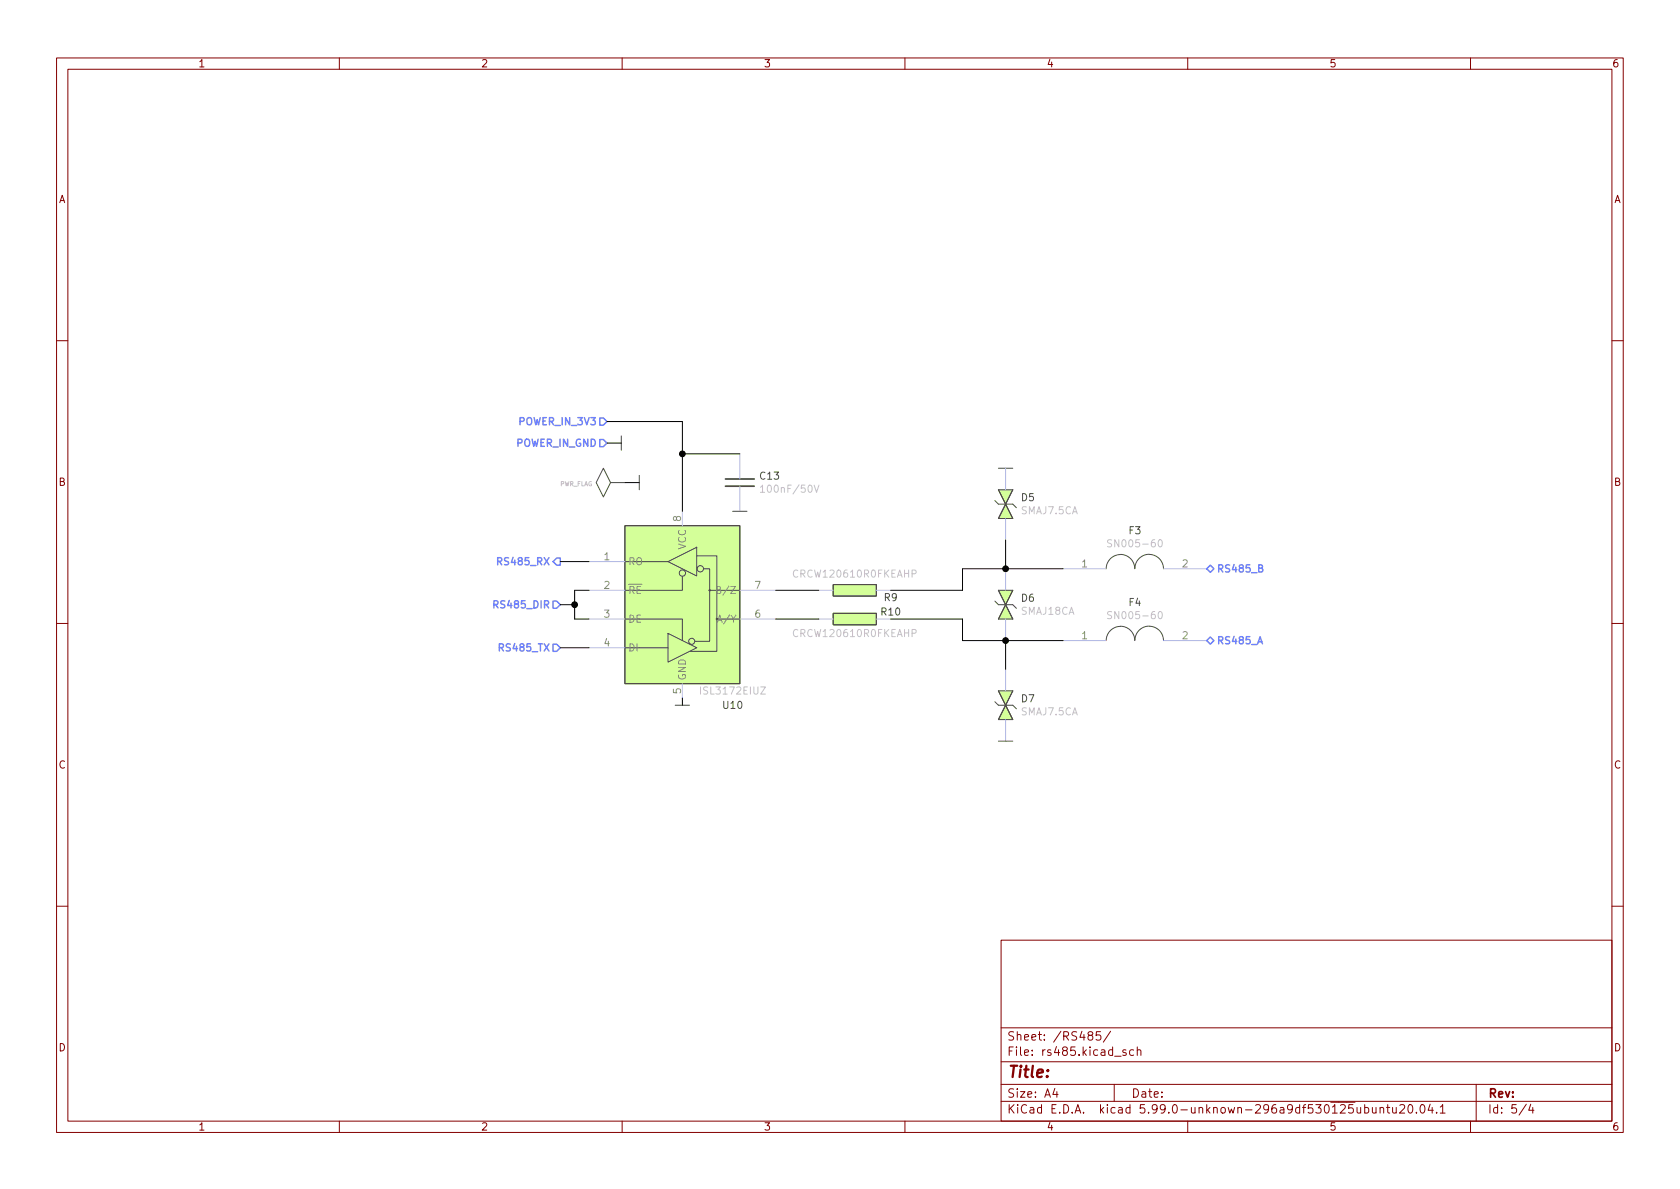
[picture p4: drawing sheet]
(kicad_sch (version 20210406) (generator eeschema)

 (paper "A4")

 (lib_symbols
  (symbol "Capacitors_Smd0603:100n" (pin_numbers hide) (pin_names (offset 0.254)) (in_bom yes) (on_board yes)
   (property "Reference" "C" (id 0) (at 1.27 2.54 0) (effects (font (size 1.27 1.27)) (justify left)))
   (property "Value" "100n" (id 1) (at 1.27 -2.54 0) (effects (font (size 1.27 1.27)) (justify left)))
   (property "Footprint" "" (id 2) (at 0 0 0) (effects (font (size 1.524 1.524)) hide))
   (property "Datasheet" "Capacitors/Smd_0603/Components_Documentation/KEM_C1005_Y5V_SMD.pdf" (id 3) (at 0 0 0) (effects (font (size 1.524 1.524)) hide))
   (property "Manufacturer" "SAMSUNG" (id 4) (at 0 0 0) (effects (font (size 1.27 1.27)) hide))
   (property "Manufacturer Part Number" "CL10B104JB8NNNC" (id 5) (at 0 0 0) (effects (font (size 1.27 1.27)) hide))
   (property "Supplier" "TME" (id 6) (at 0 0 0) (effects (font (size 1.27 1.27)) hide))
   (property "Supplier Part Number" "CL10B104JB8NNNC" (id 7) (at 0 0 0) (effects (font (size 1.27 1.27)) hide))
   (property "URL" "https://www.tme.eu/pl/details/cl10b104jb8nnnc/kondensatory-mlcc-smd-0603/samsung/" (id 8) (at 0 0 0) (effects (font (size 1.27 1.27)) hide))
   (property "Price@1pc" "0,04540" (id 9) (at 0 0 0) (effects (font (size 1.27 1.27)) hide))
   (property "Price@1000pcs" "0,02231" (id 10) (at 0 0 0) (effects (font (size 1.27 1.27)) hide))
   (property "Package" "0603" (id 11) (at 0 0 0) (effects (font (size 1.27 1.27)) hide))
   (symbol "100n_0_1"
    (polyline (pts (xy 2.54 -0.635) (xy -2.54 -0.635) (xy -2.54 -0.635)) (stroke (width 0.3048)) (fill (type none)))
    (polyline (pts (xy 2.54 0.635) (xy -2.54 0.635) (xy -2.54 0.635)) (stroke (width 0.3048)) (fill (type none))))
   (symbol "100n_1_1"
    (pin passive line (at 0 5.08 270) (length 4.4704) (name "~" (effects (font (size 1.27 1.27)))) (number "1" (effects (font (size 1.27 1.27)))))
    (pin passive line (at 0 -5.08 90) (length 4.4704) (name "~" (effects (font (size 1.27 1.27)))) (number "2" (effects (font (size 1.27 1.27)))))))
  (symbol "Communication_Interfaces:ISL3172EIUZ" (in_bom yes) (on_board yes)
   (property "Reference" "U" (id 0) (at 8.89 -17.78 0) (effects (font (size 1.27 1.27))))
   (property "Value" "ISL3172EIUZ" (id 1) (at 7.62 -15.24 0) (effects (font (size 1.27 1.27))))
   (property "Footprint" "" (id 2) (at 3.81 -11.43 0) (effects (font (size 1.27 1.27)) hide))
   (property "Datasheet" "Communication_Interfaces/Components_Documentation/ISL3172EIUZ.pdf" (id 3) (at 3.81 -11.43 0) (effects (font (size 1.27 1.27)) hide))
   (property "Manufacturer" "Renesas / Intersil" (id 4) (at 0 0 0) (effects (font (size 1.27 1.27)) hide))
   (property "Manufacturer Part Number" "ISL3172EIUZ" (id 5) (at 0 0 0) (effects (font (size 1.27 1.27)) hide))
   (property "Supplier" "Mouser" (id 6) (at 0 0 0) (effects (font (size 1.27 1.27)) hide))
   (property "Supplier Part Number" "968-ISL3172EIUZ" (id 7) (at 0 0 0) (effects (font (size 1.27 1.27)) hide))
   (property "URL" "https://pl.mouser.com/ProductDetail/Renesas-Intersil/ISL3172EIUZ?qs=9fLuogzTs8KWIu%2FFsIeyqQ%3D%3D" (id 8) (at 0 0 0) (effects (font (size 1.27 1.27)) hide))
   (property "Price@1pc" "6,57" (id 9) (at 0 0 0) (effects (font (size 1.27 1.27)) hide))
   (property "Price@1000pcs" "3,23" (id 10) (at 0 0 0) (effects (font (size 1.27 1.27)) hide))
   (property "Developer" "WP" (id 11) (at 0 0 0) (effects (font (size 1.27 1.27)) hide))
   (property "Package" "MSOP-8" (id 12) (at 0 0 0) (effects (font (size 1.27 1.27)) hide))
   (symbol "ISL3172EIUZ_0_0"
    (polyline (pts (xy -10.16 7.62) (xy -8.89 7.62)) (stroke (width 0)) (fill (type none)))
    (polyline (pts (xy -8.89 -7.62) (xy -10.16 -7.62)) (stroke (width 0)) (fill (type none)))
    (polyline (pts (xy -8.89 -2.54) (xy -10.16 -2.54)) (stroke (width 0)) (fill (type none)))
    (polyline (pts (xy -8.89 2.54) (xy -10.16 2.54)) (stroke (width 0)) (fill (type none)))
    (polyline (pts (xy 10.16 -2.54) (xy 8.89 -2.54)) (stroke (width 0)) (fill (type none)))
    (polyline (pts (xy 10.16 2.54) (xy 8.89 2.54)) (stroke (width 0)) (fill (type none))))
   (symbol "ISL3172EIUZ_0_1"
    (polyline (pts (xy -7.62 -7.62) (xy -2.54 -7.62)) (stroke (width 0)) (fill (type none)))
    (polyline (pts (xy 0 -5.08) (xy 0 -6.35)) (stroke (width 0)) (fill (type none)))
    (polyline (pts (xy -8.89 2.54) (xy 0 2.54) (xy 0 4.953)) (stroke (width 0)) (fill (type none)))
    (polyline (pts (xy 6.096 -2.54) (xy 6.096 -8.255) (xy 1.397 -8.255)) (stroke (width 0)) (fill (type none)))
    (polyline (pts (xy 6.096 -2.54) (xy 6.096 8.636) (xy 2.54 8.636)) (stroke (width 0)) (fill (type none)))
    (polyline (pts (xy 3.81 6.35) (xy 4.826 6.35) (xy 4.826 2.54) (xy 4.826 -6.477) (xy 2.413 -6.477)) (stroke (width 0)) (fill (type none))))
   (symbol "ISL3172EIUZ_1_1"
    (circle (center 0 5.588) (radius 0.5588) (stroke (width 0)) (fill (type none)))
    (circle (center 1.651 -6.477) (radius 0.5334) (stroke (width 0)) (fill (type none)))
    (circle (center 3.175 6.35) (radius 0.5588) (stroke (width 0)) (fill (type none)))
    (circle (center 4.826 2.54) (radius 0.127) (stroke (width 0)) (fill (type none)))
    (circle (center 6.096 -2.54) (radius 0.127) (stroke (width 0)) (fill (type none)))
    (rectangle (start -10.16 13.97) (end 10.16 -13.97) (stroke (width 0)) (fill (type background)))
    (polyline (pts (xy -7.62 -7.62) (xy -8.89 -7.62)) (stroke (width 0)) (fill (type none)))
    (polyline (pts (xy -7.62 -2.54) (xy -8.89 -2.54)) (stroke (width 0)) (fill (type none)))
    (polyline (pts (xy -2.54 7.62) (xy -8.89 7.62)) (stroke (width 0)) (fill (type none)))
    (polyline (pts (xy 2.413 -6.477) (xy 2.286 -6.477)) (stroke (width 0)) (fill (type none)))
    (polyline (pts (xy 8.89 -2.54) (xy 6.096 -2.54)) (stroke (width 0)) (fill (type none)))
    (polyline (pts (xy 8.89 2.54) (xy 4.699 2.54)) (stroke (width 0)) (fill (type none)))
    (polyline (pts (xy -7.62 -2.54) (xy 0 -2.54) (xy 0 -5.08)) (stroke (width 0)) (fill (type none)))
    (polyline (pts (xy -2.54 -5.08) (xy -2.54 -10.16) (xy 2.54 -7.62) (xy -2.54 -5.08)) (stroke (width 0)) (fill (type none)))
    (polyline (pts (xy 2.54 10.16) (xy 2.54 5.08) (xy -2.54 7.62) (xy 2.54 10.16)) (stroke (width 0)) (fill (type none)))
    (pin output line (at -16.51 7.62 0) (length 6.35) (name "RO" (effects (font (size 1.27 1.27)))) (number "1" (effects (font (size 1.27 1.27)))))
    (pin input line (at -16.51 2.54 0) (length 6.35) (name "~RE" (effects (font (size 1.27 1.27)))) (number "2" (effects (font (size 1.27 1.27)))))
    (pin input line (at -16.51 -2.54 0) (length 6.35) (name "DE" (effects (font (size 1.27 1.27)))) (number "3" (effects (font (size 1.27 1.27)))))
    (pin input line (at -16.51 -7.62 0) (length 6.35) (name "DI" (effects (font (size 1.27 1.27)))) (number "4" (effects (font (size 1.27 1.27)))))
    (pin power_in line (at 0 -16.51 90) (length 2.54) (name "GND" (effects (font (size 1.27 1.27)))) (number "5" (effects (font (size 1.27 1.27)))))
    (pin bidirectional line (at 16.51 -2.54 180) (length 6.35) (name "A/Y" (effects (font (size 1.27 1.27)))) (number "6" (effects (font (size 1.27 1.27)))))
    (pin bidirectional line (at 16.51 2.54 180) (length 6.35) (name "B/Z" (effects (font (size 1.27 1.27)))) (number "7" (effects (font (size 1.27 1.27)))))
    (pin power_in line (at 0 16.51 270) (length 2.54) (name "VCC" (effects (font (size 1.27 1.27)))) (number "8" (effects (font (size 1.27 1.27)))))))
  (symbol "Diodes:SMAJ18CA" (pin_numbers hide) (pin_names (offset 1.016) hide) (in_bom yes) (on_board yes)
   (property "Reference" "D" (id 0) (at 0 6.35 0) (effects (font (size 1.27 1.27))))
   (property "Value" "SMAJ18CA" (id 1) (at 0 3.81 0) (effects (font (size 1.27 1.27))))
   (property "Footprint" "" (id 2) (at -1.27 0 0) (effects (font (size 1.524 1.524)) hide))
   (property "Datasheet" "Diodes/Components_Documentation/Littelfuse_TVS-Diode_SMAJ.pdf" (id 3) (at -1.27 0 0) (effects (font (size 1.524 1.524)) hide))
   (property "Manufacturer" "Littelfuse" (id 4) (at 0 0 0) (effects (font (size 1.27 1.27)) hide))
   (property "Manufacturer Part Number" "SMAJ18CA" (id 5) (at 0 0 0) (effects (font (size 1.27 1.27)) hide))
   (property "Supplier" "Mouser" (id 6) (at 0 0 0) (effects (font (size 1.27 1.27)) hide))
   (property "Supplier Part Number" "576-SMAJ18CA" (id 7) (at 0 0 0) (effects (font (size 1.27 1.27)) hide))
   (property "URL" "https://pl.mouser.com/ProductDetail/Littelfuse/SMAJ18CA?qs=2VFNtWizgidyVRPSWGEQ0w%3D%3D" (id 8) (at 0 0 0) (effects (font (size 1.27 1.27)) hide))
   (property "Price@1pc" "1,59" (id 9) (at 0 0 0) (effects (font (size 1.27 1.27)) hide))
   (property "Price@1000pcs" "0,43" (id 10) (at 0 0 0) (effects (font (size 1.27 1.27)) hide))
   (property "Package" "DO-214AC" (id 11) (at 0 0 0) (effects (font (size 1.27 1.27)) hide))
   (symbol "SMAJ18CA_0_1"
    (polyline (pts (xy -2.54 1.27) (xy -2.54 -1.27)) (stroke (width 0)) (fill (type none)))
    (polyline (pts (xy 0 -1.27) (xy -0.635 -1.905)) (stroke (width 0)) (fill (type none)))
    (polyline (pts (xy 0 1.27) (xy 0 -1.27)) (stroke (width 0.1524)) (fill (type none)))
    (polyline (pts (xy 0 1.27) (xy 0.635 1.905)) (stroke (width 0)) (fill (type none)))
    (polyline (pts (xy 2.54 1.27) (xy 2.54 -1.27)) (stroke (width 0)) (fill (type none)))
    (polyline (pts (xy -2.54 1.27) (xy 0 0) (xy -2.54 -1.27)) (stroke (width 0)) (fill (type background)))
    (polyline (pts (xy 2.54 1.27) (xy 0 0) (xy 2.54 -1.27)) (stroke (width 0)) (fill (type background))))
   (symbol "SMAJ18CA_1_1"
    (pin passive line (at -6.35 0 0) (length 3.81) (name "A" (effects (font (size 1.016 1.016)))) (number "1" (effects (font (size 1.016 1.016)))))
    (pin passive line (at 6.35 0 180) (length 3.81) (name "K" (effects (font (size 1.016 1.016)))) (number "2" (effects (font (size 1.016 1.016)))))))
  (symbol "Diodes:SMAJ7.5CA" (pin_numbers hide) (pin_names (offset 1.016) hide) (in_bom yes) (on_board yes)
   (property "Reference" "D" (id 0) (at 0 6.35 0) (effects (font (size 1.27 1.27))))
   (property "Value" "SMAJ7.5CA" (id 1) (at 0 3.81 0) (effects (font (size 1.27 1.27))))
   (property "Footprint" "" (id 2) (at -1.27 0 0) (effects (font (size 1.524 1.524)) hide))
   (property "Datasheet" "Diodes/Components_Documentation/Littelfuse_TVS-Diode_SMAJ.pdf" (id 3) (at -1.27 0 0) (effects (font (size 1.524 1.524)) hide))
   (property "Manufacturer" "Littelfuse" (id 4) (at 0 0 0) (effects (font (size 1.27 1.27)) hide))
   (property "Manufacturer Part Number" "SMAJ7.5CA" (id 5) (at 0 0 0) (effects (font (size 1.27 1.27)) hide))
   (property "Supplier" "Mouser" (id 6) (at 0 0 0) (effects (font (size 1.27 1.27)) hide))
   (property "Supplier Part Number" "576-SMAJ7.5CA" (id 7) (at 0 0 0) (effects (font (size 1.27 1.27)) hide))
   (property "URL" "https://pl.mouser.com/ProductDetail/Littelfuse/SMAJ75CA?qs=JJML70Qc14uqGQGE3bPdBw%3D%3D" (id 8) (at 0 0 0) (effects (font (size 1.27 1.27)) hide))
   (property "Price@1pc" "1,70" (id 9) (at 0 0 0) (effects (font (size 1.27 1.27)) hide))
   (property "Price@1000pcs" "0,59" (id 10) (at 0 0 0) (effects (font (size 1.27 1.27)) hide))
   (property "Package" "DO-214AC" (id 11) (at 0 0 0) (effects (font (size 1.27 1.27)) hide))
   (symbol "SMAJ7.5CA_0_1"
    (polyline (pts (xy -2.54 1.27) (xy -2.54 -1.27)) (stroke (width 0)) (fill (type none)))
    (polyline (pts (xy 0 -1.27) (xy -0.635 -1.905)) (stroke (width 0)) (fill (type none)))
    (polyline (pts (xy 0 1.27) (xy 0 -1.27)) (stroke (width 0.1524)) (fill (type none)))
    (polyline (pts (xy 0 1.27) (xy 0.635 1.905)) (stroke (width 0)) (fill (type none)))
    (polyline (pts (xy 2.54 1.27) (xy 2.54 -1.27)) (stroke (width 0)) (fill (type none)))
    (polyline (pts (xy -2.54 1.27) (xy 0 0) (xy -2.54 -1.27)) (stroke (width 0)) (fill (type background)))
    (polyline (pts (xy 2.54 1.27) (xy 0 0) (xy 2.54 -1.27)) (stroke (width 0)) (fill (type background))))
   (symbol "SMAJ7.5CA_1_1"
    (pin passive line (at -6.35 0 0) (length 3.81) (name "A" (effects (font (size 1.016 1.016)))) (number "1" (effects (font (size 1.016 1.016)))))
    (pin passive line (at 6.35 0 180) (length 3.81) (name "K" (effects (font (size 1.016 1.016)))) (number "2" (effects (font (size 1.016 1.016)))))))
  (symbol "Ptc_Smd_Fuses:SN005-60" (pin_names (offset 1.016)) (in_bom yes) (on_board yes)
   (property "Reference" "F" (id 0) (at 0 6.35 0) (effects (font (size 1.27 1.27))))
   (property "Value" "SN005-60" (id 1) (at 1.27 3.81 0) (effects (font (size 1.27 1.27))))
   (property "Footprint" "" (id 2) (at 0 0 0) (effects (font (size 1.524 1.524)) hide))
   (property "Datasheet" "Fuses/Smd_Ptc_Fuses/Components_Documentation/K1008595450.pdf" (id 3) (at 0 0 0) (effects (font (size 1.524 1.524)) hide))
   (property "Manufacturer" "ECE" (id 4) (at 0 0 0) (effects (font (size 1.27 1.27)) hide))
   (property "Manufacturer Part Number" "SN005-60" (id 5) (at 0 0 0) (effects (font (size 1.27 1.27)) hide))
   (property "Supplier" "TME" (id 6) (at 0 0 0) (effects (font (size 1.27 1.27)) hide))
   (property "Supplier Part Number" "SN005-60" (id 7) (at 0 0 0) (effects (font (size 1.27 1.27)) hide))
   (property "URL" "https://www.tme.eu/pl/details/sn005-60/bezpieczniki-polimerowe-smd/ece/" (id 8) (at 0 0 0) (effects (font (size 1.27 1.27)) hide))
   (property "Price@1pc" "0,3509" (id 9) (at 0 0 0) (effects (font (size 1.27 1.27)) hide))
   (property "Price@1000pcs" "0,2470" (id 10) (at 0 0 0) (effects (font (size 1.27 1.27)) hide))
   (property "Developer" "WP" (id 11) (at 0 0 0) (effects (font (size 1.27 1.27)) hide))
   (property "Package" "1206" (id 12) (at 0 0 0) (effects (font (size 1.27 1.27)) hide))
   (symbol "SN005-60_0_1"
    (arc (start -2.54 2.54) (end 0 0) (radius (at -2.5654 0) (length 2.54) (angles 89.4 0)) (stroke (width 0)) (fill (type none)))
    (arc (start -5.08 0) (end -2.54 2.54) (radius (at -2.54 -0.0254) (length 2.54) (angles 179.4 90)) (stroke (width 0)) (fill (type none)))
    (arc (start 5.08 0) (end 2.54 -2.54) (radius (at 2.5146 0) (length 2.54) (angles 89.4 0)) (stroke (width 0)) (fill (type none)))
    (arc (start 2.54 -2.54) (end 0 0) (radius (at 2.54 0.0254) (length 2.54) (angles 179.4 90)) (stroke (width 0)) (fill (type none))))
   (symbol "SN005-60_1_1"
    (pin input line (at -12.7 0 0) (length 7.62) (name "~" (effects (font (size 1.27 1.27)))) (number "1" (effects (font (size 1.27 1.27)))))
    (pin input line (at 12.7 0 180) (length 7.62) (name "~" (effects (font (size 1.27 1.27)))) (number "2" (effects (font (size 1.27 1.27)))))))
  (symbol "Resistors_Smd1206:CRCW120610R0FKEAHP" (pin_numbers hide) (pin_names (offset 1.016) hide) (in_bom yes) (on_board yes)
   (property "Reference" "R" (id 0) (at 2.54 0 90) (effects (font (size 1.27 1.27))))
   (property "Value" "CRCW120610R0FKEAHP" (id 1) (at -2.54 0 90) (effects (font (size 1.27 1.27))))
   (property "Footprint" "" (id 2) (at 5.08 -12.7 0) (effects (font (size 1.27 1.27)) hide))
   (property "Datasheet" "Resistors/Smd_1206/Components_Documentation/crcwhpe3.pdf" (id 3) (at 5.08 -12.7 0) (effects (font (size 1.27 1.27)) hide))
   (property "Manufacturer" "Vishay / Dale" (id 4) (at 0 0 0) (effects (font (size 1.27 1.27)) hide))
   (property "Manufacturer Part Number" "CRCW120610R0FKEAHP" (id 5) (at 0 0 0) (effects (font (size 1.27 1.27)) hide))
   (property "Supplier" "Mouser" (id 6) (at 0 0 0) (effects (font (size 1.27 1.27)) hide))
   (property "Supplier Part Number" "71-CRCW120610R0FKEAH" (id 7) (at 0 0 0) (effects (font (size 1.27 1.27)) hide))
   (property "URL" "https://pl.mouser.com/ProductDetail/Vishay-Draloric/CRCW120610R0FKEAHP?qs=1Y%252Bwz%2FmXx1XNUDs9l9z2Pg%3D%3D" (id 8) (at 0 0 0) (effects (font (size 1.27 1.27)) hide))
   (property "Price@1pc" "1,47" (id 9) (at 0 0 0) (effects (font (size 1.27 1.27)) hide))
   (property "Price@1000pcs" "0,475" (id 10) (at 0 0 0) (effects (font (size 1.27 1.27)) hide))
   (property "Developer" "WP" (id 11) (at 0 0 0) (effects (font (size 1.27 1.27)) hide))
   (property "Package" "1206" (id 12) (at 0 0 0) (effects (font (size 1.27 1.27)) hide))
   (symbol "CRCW120610R0FKEAHP_1_1"
    (rectangle (start -1.016 3.81) (end 1.016 -3.81) (stroke (width 0)) (fill (type background)))
    (pin passive line (at 0 6.35 270) (length 2.54) (name "~" (effects (font (size 1.524 1.524)))) (number "1" (effects (font (size 1.524 1.524)))))
    (pin passive line (at 0 -6.35 90) (length 2.54) (name "~" (effects (font (size 1.524 1.524)))) (number "2" (effects (font (size 1.524 1.524)))))))
  (symbol "power:GND" (power) (pin_names (offset 0)) (in_bom yes) (on_board yes)
   (property "Reference" "#PWR" (id 0) (at 0 2.54 0) (effects (font (size 0.762 0.762)) hide))
   (property "Value" "GND" (id 1) (at 0 -2.54 0) (effects (font (size 0.762 0.762)) hide))
   (property "Footprint" "" (id 2) (at 0 0 0) (effects (font (size 1.524 1.524))))
   (property "Datasheet" "" (id 3) (at 0 0 0) (effects (font (size 1.524 1.524))))
   (symbol "GND_0_1"
    (polyline (pts (xy -1.27 0) (xy 1.27 0)) (stroke (width 0)) (fill (type none))))
   (symbol "GND_1_1"
    (pin power_in line (at 0 0 180) (length 0) hide (name "GND" (effects (font (size 1.016 1.016)))) (number "1" (effects (font (size 1.016 1.016)))))))
  (symbol "power:PWR_FLAG" (power) (pin_numbers hide) (pin_names (offset 0) hide) (in_bom yes) (on_board yes)
   (property "Reference" "#FLG" (id 0) (at 0 6.858 0) (effects (font (size 0.762 0.762)) hide))
   (property "Value" "PWR_FLAG" (id 1) (at 0 5.842 0) (effects (font (size 0.762 0.762))))
   (property "Footprint" "" (id 2) (at 0 0 0) (effects (font (size 1.524 1.524))))
   (property "Datasheet" "" (id 3) (at 0 0 0) (effects (font (size 1.524 1.524))))
   (symbol "PWR_FLAG_0_0"
    (pin power_out line (at 0 0 90) (length 0) (name "pwr" (effects (font (size 0.508 0.508)))) (number "1" (effects (font (size 0.508 0.508))))))
   (symbol "PWR_FLAG_0_1"
    (polyline (pts (xy 0 0) (xy 0 2.54) (xy 0 2.54)) (stroke (width 0)) (fill (type none)))
    (polyline (pts (xy 0 2.54) (xy -2.54 3.81) (xy 0 5.08) (xy 2.54 3.81) (xy 0 2.54)) (stroke (width 0)) (fill (type none))))))

 (junction (at 101.6 106.68) (diameter 1.016) (color 0 0 0 0))
 (junction (at 120.65 80.01) (diameter 1.016) (color 0 0 0 0))
 (junction (at 177.8 100.33) (diameter 1.016) (color 0 0 0 0))
 (junction (at 177.8 113.03) (diameter 1.016) (color 0 0 0 0))

 (wire (pts (xy 99.06 106.68) (xy 101.6 106.68)) (stroke (width 0) (type solid) (color 0 0 0 0)))
 (wire (pts (xy 99.06 114.3) (xy 104.14 114.3)) (stroke (width 0) (type solid) (color 0 0 0 0)))
 (wire (pts (xy 101.6 104.14) (xy 101.6 106.68)) (stroke (width 0) (type solid) (color 0 0 0 0)))
 (wire (pts (xy 101.6 106.68) (xy 101.6 109.22)) (stroke (width 0) (type solid) (color 0 0 0 0)))
 (wire (pts (xy 101.6 109.22) (xy 104.14 109.22)) (stroke (width 0) (type solid) (color 0 0 0 0)))
 (wire (pts (xy 104.14 99.06) (xy 99.06 99.06)) (stroke (width 0) (type solid) (color 0 0 0 0)))
 (wire (pts (xy 104.14 104.14) (xy 101.6 104.14)) (stroke (width 0) (type solid) (color 0 0 0 0)))
 (wire (pts (xy 107.315 74.295) (xy 120.65 74.295)) (stroke (width 0) (type solid) (color 0 0 0 0)))
 (wire (pts (xy 107.315 78.105) (xy 109.855 78.105)) (stroke (width 0) (type solid) (color 0 0 0 0)))
 (wire (pts (xy 110.49 85.09) (xy 113.03 85.09)) (stroke (width 0) (type solid) (color 0 0 0 0)))
 (wire (pts (xy 120.65 74.295) (xy 120.65 80.01)) (stroke (width 0) (type solid) (color 0 0 0 0)))
 (wire (pts (xy 120.65 80.01) (xy 120.65 90.17)) (stroke (width 0) (type solid) (color 0 0 0 0)))
 (wire (pts (xy 120.65 123.19) (xy 120.65 124.46)) (stroke (width 0) (type solid) (color 0 0 0 0)))
 (wire (pts (xy 130.81 80.01) (xy 120.65 80.01)) (stroke (width 0) (type solid) (color 0 0 0 0)))
 (wire (pts (xy 137.16 104.14) (xy 144.78 104.14)) (stroke (width 0) (type solid) (color 0 0 0 0)))
 (wire (pts (xy 137.16 109.22) (xy 144.78 109.22)) (stroke (width 0) (type solid) (color 0 0 0 0)))
 (wire (pts (xy 157.48 104.14) (xy 170.18 104.14)) (stroke (width 0) (type solid) (color 0 0 0 0)))
 (wire (pts (xy 157.48 109.22) (xy 170.18 109.22)) (stroke (width 0) (type solid) (color 0 0 0 0)))
 (wire (pts (xy 170.18 100.33) (xy 170.18 104.14)) (stroke (width 0) (type solid) (color 0 0 0 0)))
 (wire (pts (xy 170.18 100.33) (xy 177.8 100.33)) (stroke (width 0) (type solid) (color 0 0 0 0)))
 (wire (pts (xy 170.18 113.03) (xy 170.18 109.22)) (stroke (width 0) (type solid) (color 0 0 0 0)))
 (wire (pts (xy 170.18 113.03) (xy 177.8 113.03)) (stroke (width 0) (type solid) (color 0 0 0 0)))
 (wire (pts (xy 177.8 95.25) (xy 177.8 100.33)) (stroke (width 0) (type solid) (color 0 0 0 0)))
 (wire (pts (xy 177.8 118.11) (xy 177.8 113.03)) (stroke (width 0) (type solid) (color 0 0 0 0)))
 (wire (pts (xy 187.96 100.33) (xy 177.8 100.33)) (stroke (width 0) (type solid) (color 0 0 0 0)))
 (wire (pts (xy 187.96 113.03) (xy 177.8 113.03)) (stroke (width 0) (type solid) (color 0 0 0 0)))

 (hierarchical_label "RS485_RX" (shape output) (at 99.06 99.06 180) (effects (font (size 1.27 1.27) (thickness 0.254) bold) (justify right)))
 (hierarchical_label "RS485_DIR" (shape input) (at 99.06 106.68 180) (effects (font (size 1.27 1.27) (thickness 0.254) bold) (justify right)))
 (hierarchical_label "RS485_TX" (shape input) (at 99.06 114.3 180) (effects (font (size 1.27 1.27) (thickness 0.254) bold) (justify right)))
 (hierarchical_label "POWER_IN_3V3" (shape input) (at 107.315 74.295 180) (effects (font (size 1.27 1.27) (thickness 0.254) bold) (justify right)))
 (hierarchical_label "POWER_IN_GND" (shape input) (at 107.315 78.105 180) (effects (font (size 1.27 1.27) (thickness 0.254) bold) (justify right)))
 (hierarchical_label "RS485_B" (shape bidirectional) (at 213.36 100.33 0) (effects (font (size 1.27 1.27) (thickness 0.254) bold) (justify left)))
 (hierarchical_label "RS485_A" (shape bidirectional) (at 213.36 113.03 0) (effects (font (size 1.27 1.27) (thickness 0.254) bold) (justify left)))

 (symbol (lib_id "power:GND") (at 109.855 78.105 90) (unit 1) (in_bom yes) (on_board yes)
  (property "Reference" "#PWR0141" (id 0) (at 107.315 78.105 0) (effects (font (size 0.762 0.762)) hide))
  (property "Value" "GND" (id 1) (at 112.395 78.105 0) (effects (font (size 0.762 0.762)) hide))
  (property "Footprint" "" (id 2) (at 109.855 78.105 0) (effects (font (size 1.524 1.524))))
  (property "Datasheet" "" (id 3) (at 109.855 78.105 0) (effects (font (size 1.524 1.524)))) (pin "1"))

 (symbol (lib_id "power:GND") (at 113.03 85.09 90) (unit 1) (in_bom yes) (on_board yes)
  (property "Reference" "#PWR0183" (id 0) (at 110.49 85.09 0) (effects (font (size 0.762 0.762)) hide))
  (property "Value" "GND" (id 1) (at 115.57 85.09 0) (effects (font (size 0.762 0.762)) hide))
  (property "Footprint" "" (id 2) (at 113.03 85.09 0) (effects (font (size 1.524 1.524))))
  (property "Datasheet" "" (id 3) (at 113.03 85.09 0) (effects (font (size 1.524 1.524)))) (pin "1"))

 (symbol (lib_id "power:GND") (at 120.65 124.46 0) (unit 1) (in_bom yes) (on_board yes)
  (property "Reference" "#PWR0180" (id 0) (at 120.65 121.92 0) (effects (font (size 0.762 0.762)) hide))
  (property "Value" "GND" (id 1) (at 120.65 127 0) (effects (font (size 0.762 0.762)) hide))
  (property "Footprint" "" (id 2) (at 120.65 124.46 0) (effects (font (size 1.524 1.524))))
  (property "Datasheet" "" (id 3) (at 120.65 124.46 0) (effects (font (size 1.524 1.524)))) (pin "1"))

 (symbol (lib_id "power:GND") (at 130.81 90.17 0) (unit 1) (in_bom yes) (on_board yes)
  (property "Reference" "#PWR0179" (id 0) (at 130.81 87.63 0) (effects (font (size 0.762 0.762)) hide))
  (property "Value" "GND" (id 1) (at 130.81 92.71 0) (effects (font (size 0.762 0.762)) hide))
  (property "Footprint" "" (id 2) (at 130.81 90.17 0) (effects (font (size 1.524 1.524))))
  (property "Datasheet" "" (id 3) (at 130.81 90.17 0) (effects (font (size 1.524 1.524)))) (pin "1"))

 (symbol (lib_id "power:GND") (at 177.8 82.55 0) (unit 1) (in_bom yes) (on_board yes)
  (property "Reference" "#PWR0181" (id 0) (at 177.8 80.01 0) (effects (font (size 0.762 0.762)) hide))
  (property "Value" "GND" (id 1) (at 177.8 85.09 0) (effects (font (size 0.762 0.762)) hide))
  (property "Footprint" "" (id 2) (at 177.8 82.55 0) (effects (font (size 1.524 1.524))))
  (property "Datasheet" "" (id 3) (at 177.8 82.55 0) (effects (font (size 1.524 1.524)))) (pin "1"))

 (symbol (lib_id "power:GND") (at 177.8 130.81 0) (unit 1) (in_bom yes) (on_board yes)
  (property "Reference" "#PWR0182" (id 0) (at 177.8 128.27 0) (effects (font (size 0.762 0.762)) hide))
  (property "Value" "GND" (id 1) (at 177.8 133.35 0) (effects (font (size 0.762 0.762)) hide))
  (property "Footprint" "" (id 2) (at 177.8 130.81 0) (effects (font (size 1.524 1.524))))
  (property "Datasheet" "" (id 3) (at 177.8 130.81 0) (effects (font (size 1.524 1.524)))) (pin "1"))

 (symbol (lib_id "Resistors_Smd1206:CRCW120610R0FKEAHP") (at 151.13 104.14 270) (unit 1) (in_bom yes) (on_board yes)
  (property "Reference" "R9" (id 0) (at 157.48 105.41 90))
  (property "Value" "CRCW120610R0FKEAHP" (id 1) (at 151.13 101.2444 90))
  (property "Footprint" "Resistor_Smd_1206:CRCW120610R0FKEAHP" (id 2) (at 138.43 109.22 0) (effects (font (size 1.27 1.27)) hide))
  (property "Datasheet" "Resistors/Smd_1206/Components_Documentation/crcwhpe3.pdf" (id 3) (at 138.43 109.22 0) (effects (font (size 1.27 1.27)) hide))
  (property "Manufacturer" "Vishay / Dale" (id 4) (at 151.13 104.14 0) (effects (font (size 1.27 1.27)) hide))
  (property "Manufacturer Part Number" "CRCW120610R0FKEAHP" (id 5) (at 151.13 104.14 0) (effects (font (size 1.27 1.27)) hide))
  (property "Supplier" "Mouser" (id 6) (at 151.13 104.14 0) (effects (font (size 1.27 1.27)) hide))
  (property "Supplier Part Number" "71-CRCW120610R0FKEAH" (id 7) (at 151.13 104.14 0) (effects (font (size 1.27 1.27)) hide))
  (property "URL" "https://pl.mouser.com/ProductDetail/Vishay-Draloric/CRCW120610R0FKEAHP?qs=1Y%252Bwz%2FmXx1XNUDs9l9z2Pg%3D%3D" (id 8) (at 151.13 104.14 0) (effects (font (size 1.27 1.27)) hide))
  (property "Price@1pc" "1,47" (id 9) (at 151.13 104.14 0) (effects (font (size 1.27 1.27)) hide))
  (property "Price@1000pcs" "0,475" (id 10) (at 151.13 104.14 0) (effects (font (size 1.27 1.27)) hide))
  (property "Developer" "WP" (id 11) (at 151.13 104.14 0) (effects (font (size 1.27 1.27)) hide))
  (property "Variant" "+basic,+full,+minipcie" (id 12) (at 151.13 104.14 0) (effects (font (size 1.27 1.27)) hide))
  (property "Package" "1206" (id 13) (at 151.13 104.14 0) (effects (font (size 1.27 1.27)) hide)) (pin "1") (pin "2"))

 (symbol (lib_id "Resistors_Smd1206:CRCW120610R0FKEAHP") (at 151.13 109.22 270) (unit 1) (in_bom yes) (on_board yes)
  (property "Reference" "R10" (id 0) (at 157.48 107.95 90))
  (property "Value" "CRCW120610R0FKEAHP" (id 1) (at 151.13 111.76 90))
  (property "Footprint" "Resistor_Smd_1206:CRCW120610R0FKEAHP" (id 2) (at 138.43 114.3 0) (effects (font (size 1.27 1.27)) hide))
  (property "Datasheet" "Resistors/Smd_1206/Components_Documentation/crcwhpe3.pdf" (id 3) (at 138.43 114.3 0) (effects (font (size 1.27 1.27)) hide))
  (property "Manufacturer" "Vishay / Dale" (id 4) (at 151.13 109.22 0) (effects (font (size 1.27 1.27)) hide))
  (property "Manufacturer Part Number" "CRCW120610R0FKEAHP" (id 5) (at 151.13 109.22 0) (effects (font (size 1.27 1.27)) hide))
  (property "Supplier" "Mouser" (id 6) (at 151.13 109.22 0) (effects (font (size 1.27 1.27)) hide))
  (property "Supplier Part Number" "71-CRCW120610R0FKEAH" (id 7) (at 151.13 109.22 0) (effects (font (size 1.27 1.27)) hide))
  (property "URL" "https://pl.mouser.com/ProductDetail/Vishay-Draloric/CRCW120610R0FKEAHP?qs=1Y%252Bwz%2FmXx1XNUDs9l9z2Pg%3D%3D" (id 8) (at 151.13 109.22 0) (effects (font (size 1.27 1.27)) hide))
  (property "Price@1pc" "1,47" (id 9) (at 151.13 109.22 0) (effects (font (size 1.27 1.27)) hide))
  (property "Price@1000pcs" "0,475" (id 10) (at 151.13 109.22 0) (effects (font (size 1.27 1.27)) hide))
  (property "Developer" "WP" (id 11) (at 151.13 109.22 0) (effects (font (size 1.27 1.27)) hide))
  (property "Variant" "+basic,+full,+minipcie" (id 12) (at 151.13 109.22 0) (effects (font (size 1.27 1.27)) hide))
  (property "Package" "1206" (id 13) (at 151.13 109.22 0) (effects (font (size 1.27 1.27)) hide)) (pin "1") (pin "2"))

 (symbol (lib_id "power:PWR_FLAG") (at 110.49 85.09 90) (unit 1) (in_bom yes) (on_board yes) (fields_autoplaced)
  (property "Reference" "#FLG0107" (id 0) (at 109.22 83.82 0) (effects (font (size 0.762 0.762)) hide))
  (property "Value" "PWR_FLAG" (id 1) (at 104.775 85.3231 90) (effects (font (size 0.762 0.762)) (justify left)))
  (property "Footprint" "" (id 2) (at 110.49 85.09 0) (effects (font (size 1.524 1.524))))
  (property "Datasheet" "" (id 3) (at 110.49 85.09 0) (effects (font (size 1.524 1.524)))) (pin "1"))

 (symbol (lib_id "Diodes:SMAJ7.5CA") (at 177.8 88.9 270) (unit 1) (in_bom yes) (on_board yes)
  (property "Reference" "D5" (id 0) (at 180.4162 87.7316 90) (effects (font (size 1.27 1.27)) (justify left)))
  (property "Value" "SMAJ7.5CA" (id 1) (at 180.4162 90.043 90) (effects (font (size 1.27 1.27)) (justify left)))
  (property "Footprint" "Diodes:SMAJ7.5CA_SMD_DO214AC" (id 2) (at 177.8 87.63 0) (effects (font (size 1.524 1.524)) hide))
  (property "Datasheet" "Diodes/Components_Documentation/Littelfuse_TVS-Diode_SMAJ.pdf" (id 3) (at 177.8 87.63 0) (effects (font (size 1.524 1.524)) hide))
  (property "Manufacturer" "Littelfuse" (id 4) (at 177.8 88.9 0) (effects (font (size 1.27 1.27)) hide))
  (property "Manufacturer Part Number" "SMAJ7.5CA" (id 5) (at 177.8 88.9 0) (effects (font (size 1.27 1.27)) hide))
  (property "Supplier" "Mouser" (id 6) (at 177.8 88.9 0) (effects (font (size 1.27 1.27)) hide))
  (property "Supplier Part Number" "576-SMAJ7.5CA" (id 7) (at 177.8 88.9 0) (effects (font (size 1.27 1.27)) hide))
  (property "URL" "https://pl.mouser.com/ProductDetail/Littelfuse/SMAJ75CA?qs=JJML70Qc14uqGQGE3bPdBw%3D%3D" (id 8) (at 177.8 88.9 0) (effects (font (size 1.27 1.27)) hide))
  (property "Price@1pc" "1,70" (id 9) (at 177.8 88.9 0) (effects (font (size 1.27 1.27)) hide))
  (property "Price@1000pcs" "0,59" (id 10) (at 177.8 88.9 0) (effects (font (size 1.27 1.27)) hide))
  (property "Variant" "+basic,+full,+minipcie" (id 11) (at 177.8 88.9 0) (effects (font (size 1.27 1.27)) hide))
  (property "Package" "DO-214AC" (id 12) (at 177.8 88.9 0) (effects (font (size 1.27 1.27)) hide)) (pin "1") (pin "2"))

 (symbol (lib_id "Diodes:SMAJ18CA") (at 177.8 106.68 270) (unit 1) (in_bom yes) (on_board yes)
  (property "Reference" "D6" (id 0) (at 180.4162 105.5116 90) (effects (font (size 1.27 1.27)) (justify left)))
  (property "Value" "SMAJ18CA" (id 1) (at 180.4162 107.823 90) (effects (font (size 1.27 1.27)) (justify left)))
  (property "Footprint" "Diodes:SMAJ18CA_SMD_DO214AC" (id 2) (at 177.8 105.41 0) (effects (font (size 1.524 1.524)) hide))
  (property "Datasheet" "Diodes/Components_Documentation/Littelfuse_TVS-Diode_SMAJ.pdf" (id 3) (at 177.8 105.41 0) (effects (font (size 1.524 1.524)) hide))
  (property "Manufacturer" "Littelfuse" (id 4) (at 177.8 106.68 0) (effects (font (size 1.27 1.27)) hide))
  (property "Manufacturer Part Number" "SMAJ18CA" (id 5) (at 177.8 106.68 0) (effects (font (size 1.27 1.27)) hide))
  (property "Supplier" "Mouser" (id 6) (at 177.8 106.68 0) (effects (font (size 1.27 1.27)) hide))
  (property "Supplier Part Number" "576-SMAJ18CA" (id 7) (at 177.8 106.68 0) (effects (font (size 1.27 1.27)) hide))
  (property "URL" "https://pl.mouser.com/ProductDetail/Littelfuse/SMAJ18CA?qs=2VFNtWizgidyVRPSWGEQ0w%3D%3D" (id 8) (at 177.8 106.68 0) (effects (font (size 1.27 1.27)) hide))
  (property "Price@1pc" "1,59" (id 9) (at 177.8 106.68 0) (effects (font (size 1.27 1.27)) hide))
  (property "Price@1000pcs" "0,43" (id 10) (at 177.8 106.68 0) (effects (font (size 1.27 1.27)) hide))
  (property "Variant" "+basic,+full,+minipcie" (id 11) (at 177.8 106.68 0) (effects (font (size 1.27 1.27)) hide))
  (property "Package" "DO-214AC" (id 12) (at 177.8 106.68 0) (effects (font (size 1.27 1.27)) hide)) (pin "1") (pin "2"))

 (symbol (lib_id "Diodes:SMAJ7.5CA") (at 177.8 124.46 270) (unit 1) (in_bom yes) (on_board yes)
  (property "Reference" "D7" (id 0) (at 180.4162 123.2916 90) (effects (font (size 1.27 1.27)) (justify left)))
  (property "Value" "SMAJ7.5CA" (id 1) (at 180.4162 125.603 90) (effects (font (size 1.27 1.27)) (justify left)))
  (property "Footprint" "Diodes:SMAJ7.5CA_SMD_DO214AC" (id 2) (at 177.8 123.19 0) (effects (font (size 1.524 1.524)) hide))
  (property "Datasheet" "Diodes/Components_Documentation/Littelfuse_TVS-Diode_SMAJ.pdf" (id 3) (at 177.8 123.19 0) (effects (font (size 1.524 1.524)) hide))
  (property "Manufacturer" "Littelfuse" (id 4) (at 177.8 124.46 0) (effects (font (size 1.27 1.27)) hide))
  (property "Manufacturer Part Number" "SMAJ7.5CA" (id 5) (at 177.8 124.46 0) (effects (font (size 1.27 1.27)) hide))
  (property "Supplier" "Mouser" (id 6) (at 177.8 124.46 0) (effects (font (size 1.27 1.27)) hide))
  (property "Supplier Part Number" "576-SMAJ7.5CA" (id 7) (at 177.8 124.46 0) (effects (font (size 1.27 1.27)) hide))
  (property "URL" "https://pl.mouser.com/ProductDetail/Littelfuse/SMAJ75CA?qs=JJML70Qc14uqGQGE3bPdBw%3D%3D" (id 8) (at 177.8 124.46 0) (effects (font (size 1.27 1.27)) hide))
  (property "Price@1pc" "1,70" (id 9) (at 177.8 124.46 0) (effects (font (size 1.27 1.27)) hide))
  (property "Price@1000pcs" "0,59" (id 10) (at 177.8 124.46 0) (effects (font (size 1.27 1.27)) hide))
  (property "Variant" "+basic,+full,+minipcie" (id 11) (at 177.8 124.46 0) (effects (font (size 1.27 1.27)) hide))
  (property "Package" "DO-214AC" (id 12) (at 177.8 124.46 0) (effects (font (size 1.27 1.27)) hide)) (pin "1") (pin "2"))

 (symbol (lib_id "Capacitors_Smd0603:100n") (at 130.81 85.09 0) (unit 1) (in_bom yes) (on_board yes)
  (property "Reference" "C13" (id 0) (at 134.1374 83.9216 0) (effects (font (size 1.27 1.27)) (justify left)))
  (property "Value" "100nF/50V" (id 1) (at 134.1374 86.233 0) (effects (font (size 1.27 1.27)) (justify left)))
  (property "Footprint" "Capacitors_Smd_0603:100nF_0603" (id 2) (at 130.81 85.09 0) (effects (font (size 1.524 1.524)) hide))
  (property "Datasheet" "Capacitors/Smd_0603/Components_Documentation/KEM_C1005_Y5V_SMD.pdf" (id 3) (at 130.81 85.09 0) (effects (font (size 1.524 1.524)) hide))
  (property "Manufacturer" "SAMSUNG" (id 4) (at 130.81 85.09 0) (effects (font (size 1.27 1.27)) hide))
  (property "Manufacturer Part Number" "CL10B104JB8NNNC" (id 5) (at 130.81 85.09 0) (effects (font (size 1.27 1.27)) hide))
  (property "Supplier" "TME" (id 6) (at 130.81 85.09 0) (effects (font (size 1.27 1.27)) hide))
  (property "Supplier Part Number" "CL10B104JB8NNNC" (id 7) (at 130.81 85.09 0) (effects (font (size 1.27 1.27)) hide))
  (property "URL" "https://www.tme.eu/pl/details/cl10b104jb8nnnc/kondensatory-mlcc-smd-0603/samsung/" (id 8) (at 130.81 85.09 0) (effects (font (size 1.27 1.27)) hide))
  (property "Price@1pc" "0,04540" (id 9) (at 130.81 85.09 0) (effects (font (size 1.27 1.27)) hide))
  (property "Price@1000pcs" "0,02231" (id 10) (at 130.81 85.09 0) (effects (font (size 1.27 1.27)) hide))
  (property "Package" "0603" (id 11) (at 130.81 85.09 0) (effects (font (size 1.27 1.27)) hide)) (pin "1") (pin "2"))

 (symbol (lib_id "Ptc_Smd_Fuses:SN005-60") (at 200.66 100.33 0) (unit 1) (in_bom yes) (on_board yes)
  (property "Reference" "F3" (id 0) (at 200.66 93.5736 0))
  (property "Value" "SN005-60" (id 1) (at 200.66 95.885 0))
  (property "Footprint" "Smd_Ptc_Fuses:SN005-60" (id 2) (at 200.66 100.33 0) (effects (font (size 1.524 1.524)) hide))
  (property "Datasheet" "Fuses/Smd_Ptc_Fuses/Components_Documentation/K1008595450.pdf" (id 3) (at 200.66 100.33 0) (effects (font (size 1.524 1.524)) hide))
  (property "Manufacturer" "ECE" (id 4) (at 200.66 100.33 0) (effects (font (size 1.27 1.27)) hide))
  (property "Manufacturer Part Number" "SN005-60" (id 5) (at 200.66 100.33 0) (effects (font (size 1.27 1.27)) hide))
  (property "Supplier" "TME" (id 6) (at 200.66 100.33 0) (effects (font (size 1.27 1.27)) hide))
  (property "Supplier Part Number" "SN005-60" (id 7) (at 200.66 100.33 0) (effects (font (size 1.27 1.27)) hide))
  (property "URL" "https://www.tme.eu/pl/details/sn005-60/bezpieczniki-polimerowe-smd/ece/" (id 8) (at 200.66 100.33 0) (effects (font (size 1.27 1.27)) hide))
  (property "Price@1pc" "0,3509" (id 9) (at 200.66 100.33 0) (effects (font (size 1.27 1.27)) hide))
  (property "Price@1000pcs" "0,2470" (id 10) (at 200.66 100.33 0) (effects (font (size 1.27 1.27)) hide))
  (property "Developer" "WP" (id 11) (at 200.66 100.33 0) (effects (font (size 1.27 1.27)) hide))
  (property "Variant" "+basic,+full,+minipcie" (id 12) (at 200.66 100.33 0) (effects (font (size 1.27 1.27)) hide))
  (property "Package" "1206" (id 13) (at 200.66 100.33 0) (effects (font (size 1.27 1.27)) hide)) (pin "1") (pin "2"))

 (symbol (lib_id "Ptc_Smd_Fuses:SN005-60") (at 200.66 113.03 0) (unit 1) (in_bom yes) (on_board yes)
  (property "Reference" "F4" (id 0) (at 200.66 106.2736 0))
  (property "Value" "SN005-60" (id 1) (at 200.66 108.585 0))
  (property "Footprint" "Smd_Ptc_Fuses:SN005-60" (id 2) (at 200.66 113.03 0) (effects (font (size 1.524 1.524)) hide))
  (property "Datasheet" "Fuses/Smd_Ptc_Fuses/Components_Documentation/K1008595450.pdf" (id 3) (at 200.66 113.03 0) (effects (font (size 1.524 1.524)) hide))
  (property "Manufacturer" "ECE" (id 4) (at 200.66 113.03 0) (effects (font (size 1.27 1.27)) hide))
  (property "Manufacturer Part Number" "SN005-60" (id 5) (at 200.66 113.03 0) (effects (font (size 1.27 1.27)) hide))
  (property "Supplier" "TME" (id 6) (at 200.66 113.03 0) (effects (font (size 1.27 1.27)) hide))
  (property "Supplier Part Number" "SN005-60" (id 7) (at 200.66 113.03 0) (effects (font (size 1.27 1.27)) hide))
  (property "URL" "https://www.tme.eu/pl/details/sn005-60/bezpieczniki-polimerowe-smd/ece/" (id 8) (at 200.66 113.03 0) (effects (font (size 1.27 1.27)) hide))
  (property "Price@1pc" "0,3509" (id 9) (at 200.66 113.03 0) (effects (font (size 1.27 1.27)) hide))
  (property "Price@1000pcs" "0,2470" (id 10) (at 200.66 113.03 0) (effects (font (size 1.27 1.27)) hide))
  (property "Developer" "WP" (id 11) (at 200.66 113.03 0) (effects (font (size 1.27 1.27)) hide))
  (property "Variant" "+basic,+full,+minipcie" (id 12) (at 200.66 113.03 0) (effects (font (size 1.27 1.27)) hide))
  (property "Package" "1206" (id 13) (at 200.66 113.03 0) (effects (font (size 1.27 1.27)) hide)) (pin "1") (pin "2"))

 (symbol (lib_id "Communication_Interfaces:ISL3172EIUZ") (at 120.65 106.68 0) (unit 1) (in_bom yes) (on_board yes)
  (property "Reference" "U10" (id 0) (at 129.54 124.46 0))
  (property "Value" "ISL3172EIUZ" (id 1) (at 129.54 121.92 0))
  (property "Footprint" "Communication_Interfaces:ISL3172EIUZ" (id 2) (at 124.46 118.11 0) (effects (font (size 1.27 1.27)) hide))
  (property "Datasheet" "Communication_Interfaces/Components_Documentation/ISL3172EIUZ.pdf" (id 3) (at 124.46 118.11 0) (effects (font (size 1.27 1.27)) hide))
  (property "Manufacturer" "Renesas / Intersil" (id 4) (at 120.65 106.68 0) (effects (font (size 1.27 1.27)) hide))
  (property "Manufacturer Part Number" "ISL3172EIUZ" (id 5) (at 120.65 106.68 0) (effects (font (size 1.27 1.27)) hide))
  (property "Supplier" "Mouser" (id 6) (at 120.65 106.68 0) (effects (font (size 1.27 1.27)) hide))
  (property "Supplier Part Number" "968-ISL3172EIUZ" (id 7) (at 120.65 106.68 0) (effects (font (size 1.27 1.27)) hide))
  (property "URL" "https://pl.mouser.com/ProductDetail/Renesas-Intersil/ISL3172EIUZ?qs=9fLuogzTs8KWIu%2FFsIeyqQ%3D%3D" (id 8) (at 120.65 106.68 0) (effects (font (size 1.27 1.27)) hide))
  (property "Price@1pc" "6,57" (id 9) (at 120.65 106.68 0) (effects (font (size 1.27 1.27)) hide))
  (property "Price@1000pcs" "3,23" (id 10) (at 120.65 106.68 0) (effects (font (size 1.27 1.27)) hide))
  (property "Developer" "WP" (id 11) (at 120.65 106.68 0) (effects (font (size 1.27 1.27)) hide))
  (property "Variant" "+basic,+full,+minipcie" (id 12) (at 120.65 106.68 0) (effects (font (size 1.27 1.27)) hide))
  (property "Package" "MSOP-8" (id 13) (at 120.65 106.68 0) (effects (font (size 1.27 1.27)) hide)) (pin "1") (pin "2") (pin "3") (pin "4") (pin "5") (pin "6") (pin "7") (pin "8")))
